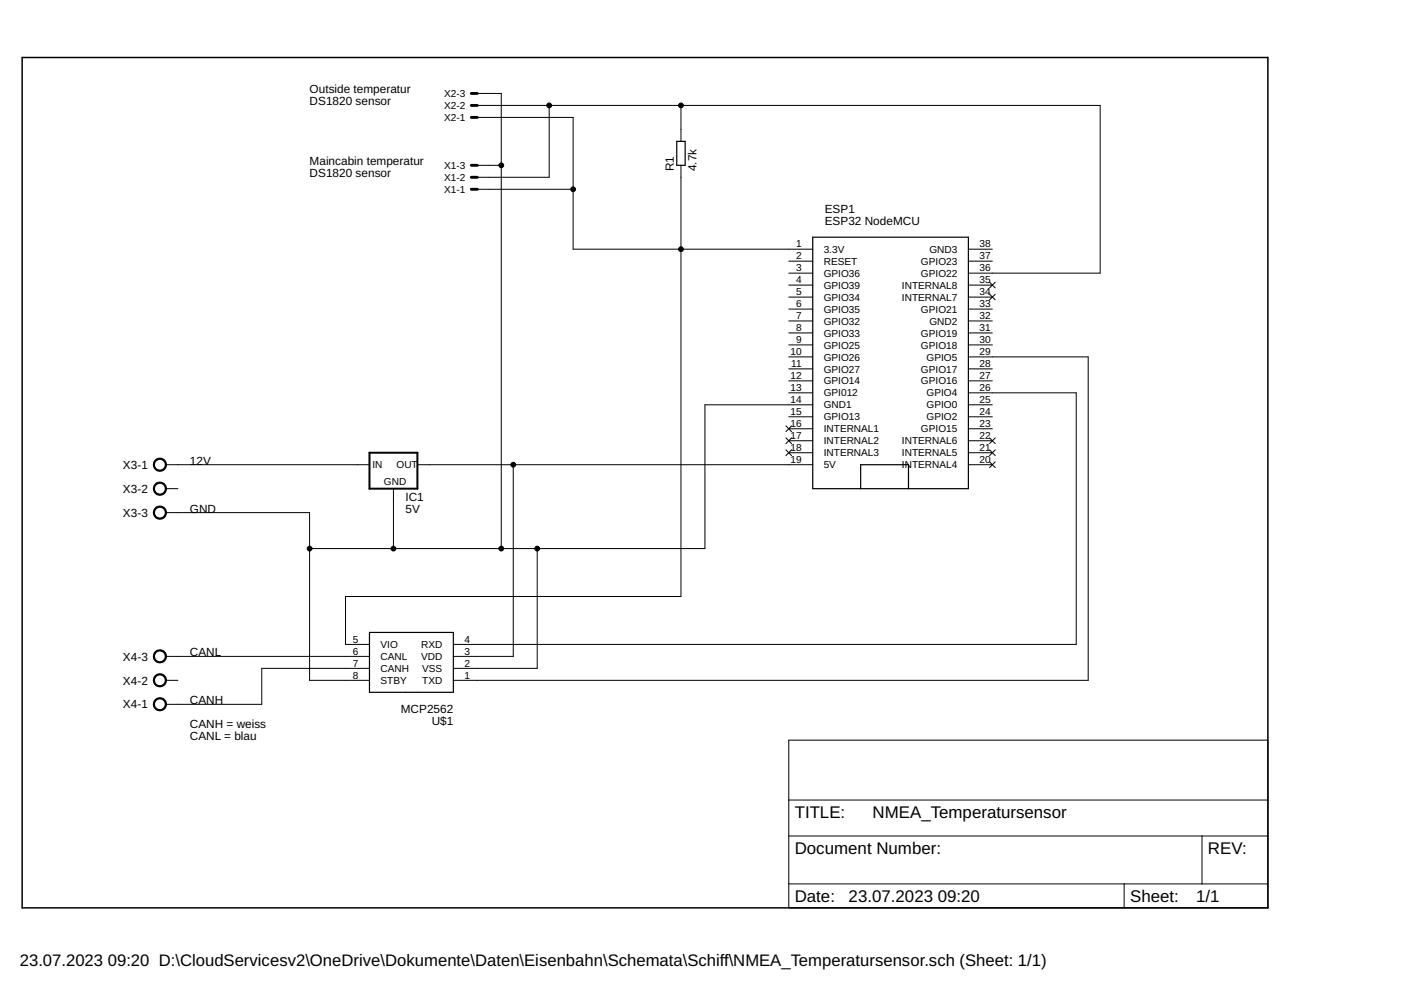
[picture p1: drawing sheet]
<svg xmlns="http://www.w3.org/2000/svg" width="297mm" height="210mm" viewBox="0 0 297 210" stroke-linecap="round" stroke-linejoin="round" font-family="sans-serif">
<g fill="none" stroke="#000" stroke-width=".21">
<path d="M101.2 19.8h5.1v96.5M101.2 24.9h20.3v27.9h50.8M101.2 22.4h132.1v35.5h-28M101.2 35.1h5.1M116.4 22.4v15.2h-15.2M144.4 35.1v91.4h-71.1v10.1h5M144.4 22.4v7.6M101.2 40.1h20.3M167.2 55.4h5.1M167.2 57.9h5.1M205.3 52.8h5.1M205.3 55.4h5.1"/>
<path d="M209.8 59.8l1.2 1.2M211 59.8l-1.2 1.2M167.2 60.5h5.1M167.2 63h5.1M167.2 65.5h5.1M167.2 68.1h5.1M167.2 70.6h5.1M167.2 73.1h5.1M167.2 75.7h5.1M167.2 78.2h5.1M205.3 60.5h5.1M205.3 63h5.1"/>
<path d="M205.3 65.5h5.1M205.3 68.1h5.1M205.3 70.6h5.1M205.3 73.1h5.1M205.3 75.7h25.4v68.6h-134.6M205.3 78.2h5.1M209.8 62.4l1.2 1.2M211 62.4l-1.2 1.2M35.2 98.5h43.1M88.5 98.5h83.8M108.8 98.5v40.7h-12.7M166.6 90.3l1.2 1.2"/>
<path d="M166.6 92.8l1.2 1.3M166.6 95.4l1.2 1.2M167.2 80.8h5.1M167.2 83.3h5.1M167.2 88.4h5.1M167.2 90.9h5.1M167.2 93.5h5.1M167.2 96h5.1M167.8 90.3l-1.2 1.2M167.8 92.8l-1.2 1.3M167.8 95.4l-1.2 1.2M172.3 85.8h-22.8v30.5h-83.9"/>
<path d="M205.3 80.8h5.1M205.3 83.3h22.9v53.3h-132.1M205.3 85.8h5.1M205.3 88.4h5.1M205.3 90.9h5.1M205.3 93.5h5.1M205.3 96h5.1M205.3 98.5h5.1M209.8 97.9l1.2 1.2M209.8 95.4l1.2 1.2M209.8 92.8l1.2 1.3M211 97.9l-1.2 1.2"/>
<path d="M211 95.4l-1.2 1.2M211 92.8l-1.2 1.3M35.2 108.7h30.4v35.6h12.7M35.2 103.6h2.5M83.4 103.6v12.7M113.9 116.3v25.4h-17.8M35.2 139.2h43.1M35.2 144.3h2.5M78.3 141.7h-22.8v7.6h-20.3M167.2 156.9h101.6v35.6h-101.6zM167.2 177.2h101.6M167.2 169.6h101.6"/>
<path d="M254.8 177.2v10.2M167.2 187.4h101.6M238.3 187.4v5.1"/>
</g>
<path d="M143.5 30h1.8v5.1h-1.8zM172.3 50.3h33v53.3h-33zM182.5 103.6v-5.1h10.1v5.1M78.3 134.1h17.8v12.7h-17.8z" fill="none" stroke="#000" stroke-width=".25"/>
<path d="M78.3 96h10.2v7.6h-10.2z" fill="none" stroke="#000" stroke-width=".42"/>
<path d="M99.9 19.8h1.3M99.9 37.6h1.3M99.9 35.1h1.3M99.9 24.9h1.3M99.9 22.4h1.3M99.9 40.1h1.3" fill="none" stroke="#000" stroke-width=".61"/>
<path d="M4.7 12.2h264.1v180.3h-264.1z" fill="none" stroke="#000" stroke-width=".32"/>
<g fill="#000" stroke="#000" stroke-width=".21">
<path d="M32.9 97.6a1.39 1.39 0 0 1 2.2 .2 1.39 1.39 0 0 1-.8 2.1 1.39 1.39 0 0 1-1.8-1.4h.3a1.14 1.14 0 0 1 1.7-.9 1.14 1.14 0 0 1 .1 1.9 1.14 1.14 0 0 1-1.8-.7v-.3h-.3z" fill-rule="evenodd"/>
<path d="M32.9 102.7a1.39 1.39 0 0 1 2.2 .2 1.39 1.39 0 0 1-.8 2.1 1.39 1.39 0 0 1-1.8-1.4h.3a1.14 1.14 0 0 1 1.6-.9 1.14 1.14 0 0 1 .2 1.9 1.14 1.14 0 0 1-1.8-.7v-.3h-.3z" fill-rule="evenodd"/>
<path d="M32.9 107.7a1.39 1.39 0 0 1 2.2 .3 1.39 1.39 0 0 1-.8 2 1.39 1.39 0 0 1-1.8-1.3h.3a1.14 1.14 0 0 1 1.6-1 1.14 1.14 0 0 1 .2 2 1.14 1.14 0 0 1-1.8-.7v-.3h-.3z" fill-rule="evenodd"/>
<path d="M32.9 138.2a1.4 1.4 0 0 1 2.2 .2 1.4 1.4 0 0 1-.8 2.1 1.4 1.4 0 0 1-1.8-1.3h.3a1.14 1.14 0 0 1 1.6-1 1.14 1.14 0 0 1 .2 1.9 1.14 1.14 0 0 1-1.8-.7v-.2h-.3z" fill-rule="evenodd"/>
<path d="M32.9 148.4a1.4 1.4 0 0 1 2.2 .2 1.4 1.4 0 0 1-.8 2.1 1.4 1.4 0 0 1-1.8-1.4h.3a1.14 1.14 0 0 1 1.6-.9 1.14 1.14 0 0 1 .2 1.9 1.14 1.14 0 0 1-1.8-.7v-.3h-.3z" fill-rule="evenodd"/>
<path d="M32.9 143.3a1.4 1.4 0 0 1 2.2 .2 1.4 1.4 0 0 1-.8 2.1 1.4 1.4 0 0 1-1.8-1.3h.3a1.14 1.14 0 0 1 1.6-1 1.14 1.14 0 0 1 .2 1.9 1.14 1.14 0 0 1-1.8-.7v-.2h-.3z" fill-rule="evenodd"/>
<circle cx="106.3" cy="35.1" r=".51"/>
<circle cx="116.4" cy="22.4" r=".51"/>
<circle cx="144.4" cy="22.4" r=".51"/>
<circle cx="121.5" cy="40.1" r=".51"/>
<circle cx="144.4" cy="52.8" r=".51"/>
<circle cx="108.8" cy="98.5" r=".51"/>
<circle cx="65.6" cy="116.3" r=".51"/>
<circle cx="83.4" cy="116.3" r=".51"/>
<circle cx="106.3" cy="116.3" r=".51"/>
<circle cx="113.9" cy="116.3" r=".51"/>
</g>
<g font-size="3.6">
<text x="168.5" y="173.4">TITLE:</text>
<text x="185" y="173.4">NMEA_Temperatursensor</text>
<text x="168.5" y="181.1">Document Number:</text>
<text x="256.1" y="181.1">REV:</text>
<text x="168.5" y="191.2">Date:</text>
<text x="179.9" y="191.2">23.07.2023</text>
<text x="198.8" y="191.2">09:20</text>
<text x="239.6" y="191.2">Sheet:</text>
<text x="253.6" y="191.2">1/1</text>
</g>
<g font-size="3.5">
<text x="4.2" y="204.7">23.07.2023</text>
<text x="22.9" y="204.7">09:20 D:\CloudServicesv2\OneDrive\Dokumente\Daten\Eisenbahn\Schemata\Schiff\NMEA_Temperatursensor.sch (Sheet: 1/1)</text>
</g>
<g font-size="2.5">
<text x="65.6" y="19.7">Outside temperatur</text>
<text x="65.6" y="22.4">DS1820 sensor</text>
<text x="65.6" y="34.9">Maincabin temperatur</text>
<text x="65.6" y="37.6">DS1820 sensor</text>
<text x="142.9" y="36.3" transform="rotate(-90 142.9 36.3)">R1</text>
<text x="147.7" y="36.3" transform="rotate(-90 147.7 36.3)">4.7k</text>
<text x="174.8" y="47.7">ESP32 NodeMCU</text>
<text x="174.8" y="45.2">ESP1</text>
<text x="26.1" y="99.4">X3-1</text>
<text x="40.3" y="98.5">12V</text>
<text x="26.1" y="104.5">X3-2</text>
<text x="86" y="106.2">IC1</text>
<text x="26.1" y="109.6">X3-3</text>
<text x="40.3" y="108.7">GND</text>
<text x="86" y="108.7">5V</text>
<text x="26.1" y="140.1">X4-3</text>
<text x="40.3" y="139.2">CANL</text>
<text x="26.1" y="145.1">X4-2</text>
<text x="40.3" y="149.3">CANH</text>
<text x="26.1" y="150.2">X4-1</text>
<text x="40.3" y="154.3">CANH = weiss</text>
<text x="85" y="151.1">MCP2562</text>
<text x="91.5" y="153.6">U$1</text>
<text x="40.3" y="156.9">CANL = blau</text>
</g>
<g font-size="2.1">
<text x="94.2" y="23.1">X2-2</text>
<text x="94.2" y="20.6">X2-3</text>
<text x="94.2" y="25.7">X2-1</text>
<text x="94.2" y="35.8">X1-3</text>
<text x="94.2" y="40.9">X1-1</text>
<text x="94.2" y="38.4">X1-2</text>
<text x="168.8" y="52.5">1</text>
<text x="174.6" y="53.6">3.3V</text>
<text x="197" y="53.6">GND3</text>
<text x="207.7" y="52.5">38</text>
<text x="168.8" y="55">2</text>
<text x="168.8" y="57.5">3</text>
<text x="174.6" y="56.1">RESET</text>
<text x="174.6" y="58.7">GPIO36</text>
<text x="195.3" y="58.7">GPIO22</text>
<text x="195.3" y="56.1">GPIO23</text>
<text x="207.7" y="57.5">36</text>
<text x="207.7" y="55">37</text>
<text x="168.8" y="60.1">4</text>
<text x="168.8" y="62.6">5</text>
<text x="168.8" y="65.2">6</text>
<text x="174.6" y="61.2">GPIO39</text>
<text x="174.6" y="63.7">GPIO34</text>
<text x="191.2" y="63.7">INTERNAL7</text>
<text x="191.2" y="61.2">INTERNAL8</text>
<text x="207.7" y="65.2">33</text>
<text x="207.7" y="62.6">34</text>
<text x="207.7" y="60.1">35</text>
<text x="168.8" y="67.7">7</text>
<text x="168.8" y="70.2">8</text>
<text x="174.6" y="66.3">GPIO35</text>
<text x="174.6" y="68.8">GPIO32</text>
<text x="174.6" y="71.4">GPIO33</text>
<text x="195.3" y="71.4">GPIO19</text>
<text x="195.3" y="66.3">GPIO21</text>
<text x="197" y="68.8">GND2</text>
<text x="207.7" y="70.2">31</text>
<text x="207.7" y="67.7">32</text>
<text x="167.6" y="75.3">10</text>
<text x="167.8" y="77.9">11</text>
<text x="168.8" y="72.8">9</text>
<text x="174.6" y="73.9">GPIO25</text>
<text x="174.6" y="76.4">GPIO26</text>
<text x="195.3" y="73.9">GPIO18</text>
<text x="196.4" y="76.4">GPIO5</text>
<text x="207.7" y="77.9">28</text>
<text x="207.7" y="75.3">29</text>
<text x="207.7" y="72.8">30</text>
<text x="167.6" y="80.4">12</text>
<text x="167.6" y="82.9">13</text>
<text x="174.6" y="79">GPIO27</text>
<text x="174.6" y="81.5">GPIO14</text>
<text x="195.3" y="81.5">GPIO16</text>
<text x="195.3" y="79">GPIO17</text>
<text x="207.7" y="82.9">26</text>
<text x="207.7" y="80.4">27</text>
<text x="167.6" y="85.5">14</text>
<text x="167.6" y="88">15</text>
<text x="174.6" y="84.1">GPI012</text>
<text x="174.6" y="86.6">GND1</text>
<text x="174.6" y="89.1">GPIO13</text>
<text x="196.4" y="89.1">GPIO2</text>
<text x="196.4" y="86.6">GPIO0</text>
<text x="196.4" y="84.1">GPIO4</text>
<text x="207.7" y="88">24</text>
<text x="207.7" y="85.5">25</text>
<text x="167.6" y="90.6">16</text>
<text x="167.6" y="93.1">17</text>
<text x="167.6" y="95.6">18</text>
<text x="174.6" y="91.7">INTERNAL1</text>
<text x="174.6" y="94.2">INTERNAL2</text>
<text x="191.2" y="94.2">INTERNAL6</text>
<text x="195.3" y="91.7">GPIO15</text>
<text x="207.7" y="95.6">21</text>
<text x="207.7" y="93.1">22</text>
<text x="207.7" y="90.6">23</text>
<text x="79" y="99.2">IN</text>
<text x="84.1" y="99.2">OUT</text>
<text x="167.6" y="98.2">19</text>
<text x="174.6" y="96.8">INTERNAL3</text>
<text x="174.6" y="99.3">5V</text>
<text x="191.2" y="99.3">INTERNAL4</text>
<text x="191.2" y="96.8">INTERNAL5</text>
<text x="207.7" y="98.2">20</text>
<text x="81.4" y="102.9">GND</text>
<text x="74.8" y="136.3">5</text>
<text x="80.7" y="137.4">VIO</text>
<text x="89.3" y="137.4">RXD</text>
<text x="98.5" y="136.3">4</text>
<text x="74.8" y="138.8">6</text>
<text x="74.8" y="141.3">7</text>
<text x="74.8" y="143.9">8</text>
<text x="80.7" y="139.9">CANL</text>
<text x="80.7" y="142.5">CANH</text>
<text x="89.3" y="139.9">VDD</text>
<text x="89.5" y="142.5">VSS</text>
<text x="98.5" y="143.9">1</text>
<text x="98.5" y="141.3">2</text>
<text x="98.5" y="138.8">3</text>
<text x="80.7" y="145">STBY</text>
<text x="89.5" y="145">TXD</text>
</g>
</svg>
